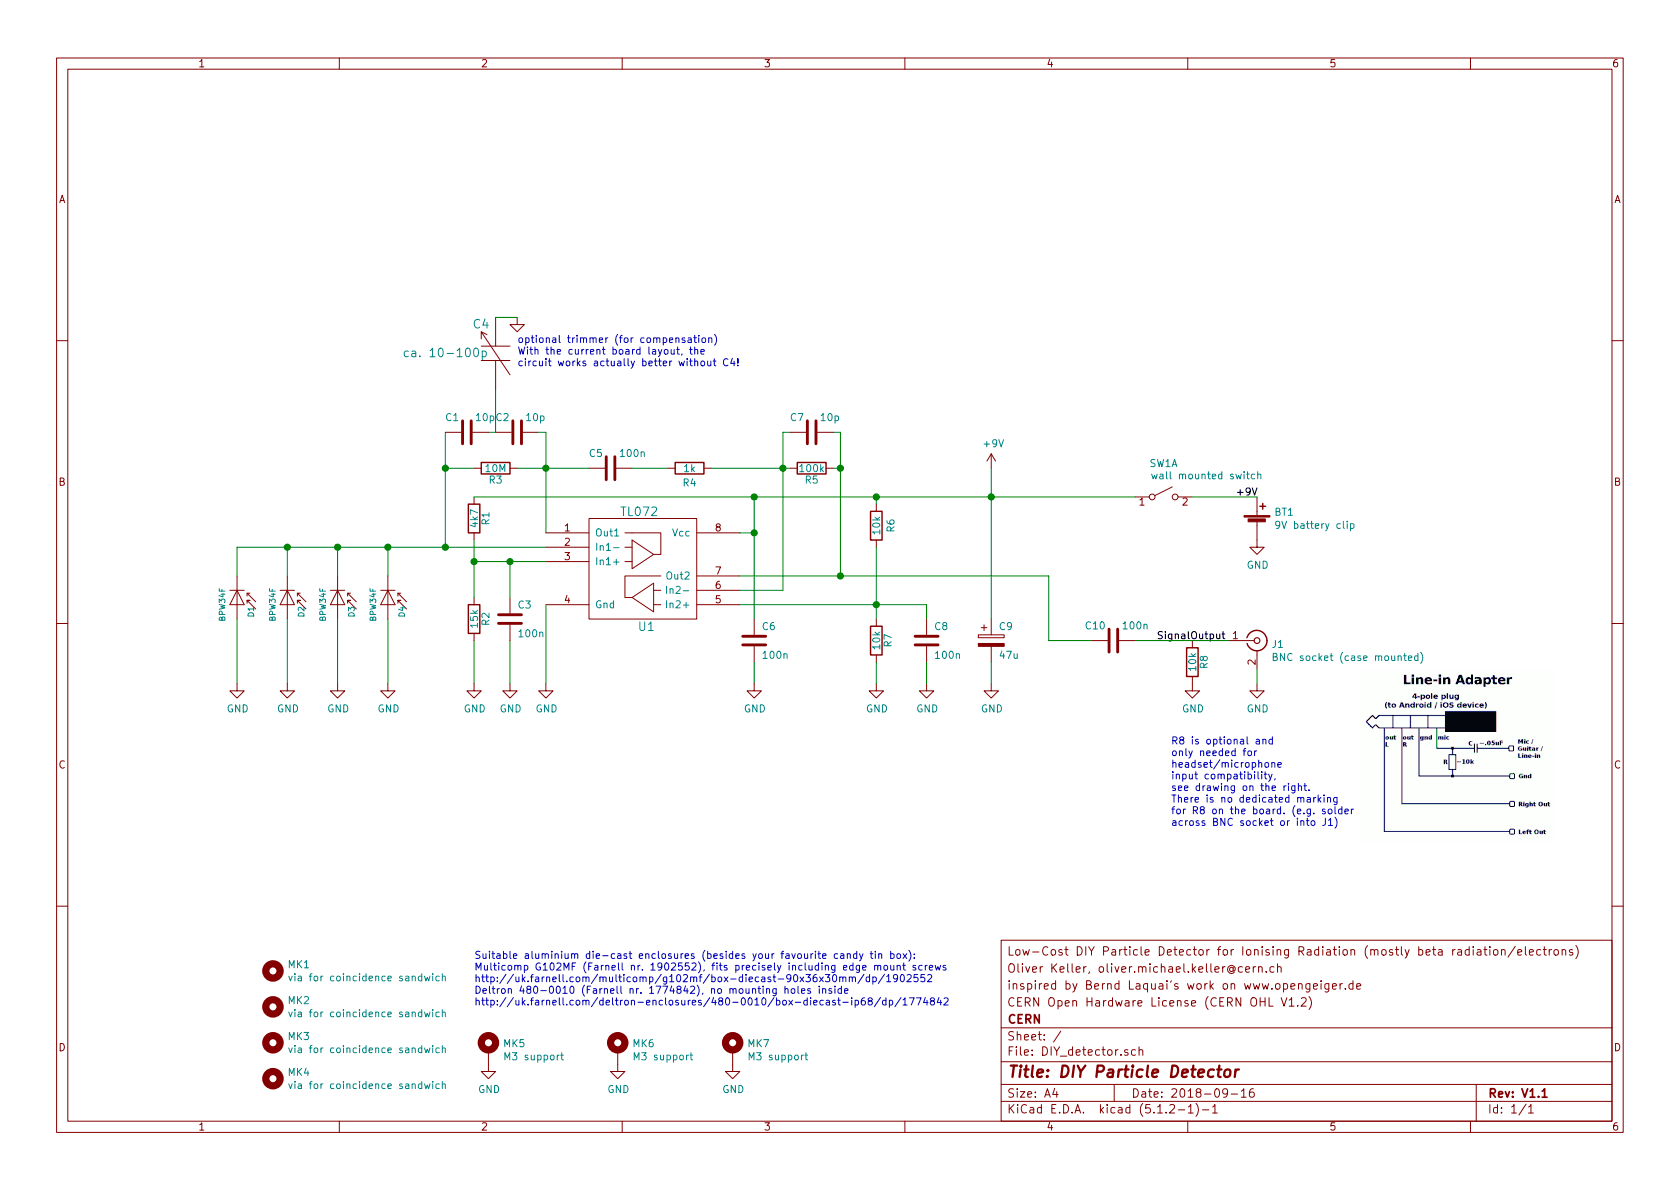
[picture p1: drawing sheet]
EESchema Schematic File Version 4
EELAYER 29 0
EELAYER END
$Descr A4 11693 8268
encoding utf-8
Sheet 1 1
Title "DIY Particle Detector"
Date "2018-09-16"
Rev "V1.1"
Comp "CERN"
Comment1 "CERN Open Hardware License (CERN OHL V1.2)"
Comment2 "inspired by Bernd Laquai's work on www.opengeiger.de"
Comment3 "Oliver Keller, oliver.michael.keller@cern.ch"
Comment4 "Low-Cost DIY Particle Detector for Ionising Radiation (mostly beta radiation/electrons) "
$EndDescr
Wire Wire Line
	2000 4750 2000 4300
Connection ~ 2350 3800
Wire Wire Line
	2350 4000 2350 3800
Wire Wire Line
	3300 4450 3300 4750
Wire Wire Line
	3450 2700 3450 3000
Wire Wire Line
	3600 3250 3800 3250
Wire Wire Line
	3550 4750 3550 4450
Wire Wire Line
	2700 3800 2350 3800
Wire Wire Line
	2000 3800 2000 4000
Wire Wire Line
	2350 4300 2350 4750
$Comp
L power:GND #PWR0101
U 1 1
P 3600 2200
F 0 "#PWR0101" H 3600 2200 30  0001 C CNN
F 1 "GND" H 3600 2130 30  0001 C CNN
F 2 "" H 3600 2200 50  0001 C CNN
F 3 "" H 3600 2200 50  0001 C CNN
	1    3600 2200
	1    0    0    -1  
$EndComp
$Comp
L Device:CP C9
U 1 1
P 6900 4450
F 0 "C9" H 6950 4550 50  0000 L CNN
F 1 "47u" H 6950 4350 50  0000 L CNN
F 2 "Capacitors_THT:CP_Radial_D6.3mm_P2.50mm" H 6900 4450 50  0001 C CNN
F 3 "" H 6900 4450 50  0001 C CNN
F 4 "Panasonic" H -1150 50  50  0001 C CNN "MFG"
F 5 "ECA1JM470" H -1150 50  50  0001 C CNN "MFG_PN"
F 6 "Farnell" H -1150 50  50  0001 C CNN "VENDOR"
F 7 "9693858" H -1150 50  50  0001 C CNN "VENDOR_PN"
	1    6900 4450
	1    0    0    -1  
$EndComp
$Comp
L Device:C C8
U 1 1
P 6450 4450
F 0 "C8" H 6500 4550 50  0000 L CNN
F 1 "100n" H 6500 4350 50  0000 L CNN
F 2 "Capacitors_THT:C_Disc_D3.0mm_W1.6mm_P2.50mm" H 6450 4450 50  0001 C CNN
F 3 "" H 6450 4450 50  0001 C CNN
F 4 "Multicomp" H -1150 50  50  0001 C CNN "MFG"
F 5 "MC0805Y104M500A2.54MM" H -1150 50  50  0001 C CNN "MFG_PN"
F 6 "Farnell" H -1150 50  50  0001 C CNN "VENDOR"
F 7 "2112751" H -1150 50  50  0001 C CNN "VENDOR_PN"
	1    6450 4450
	1    0    0    -1  
$EndComp
$Comp
L Device:R R7
U 1 1
P 6100 4450
F 0 "R7" V 6180 4450 50  0000 C CNN
F 1 "10k" V 6100 4450 50  0000 C CNN
F 2 "Resistors_THT:R_Axial_DIN0207_L6.3mm_D2.5mm_P10.16mm_Horizontal" H 6100 4450 50  0001 C CNN
F 3 "" H 6100 4450 50  0001 C CNN
F 4 "Multicomp" H -1150 50  50  0001 C CNN "MFG"
F 5 "MCMF006FF1002A50" H -1150 50  50  0001 C CNN "MFG_PN"
F 6 "Farnell" H -1150 50  50  0001 C CNN "VENDOR"
F 7 "2401780" H -1150 50  50  0001 C CNN "VENDOR_PN"
	1    6100 4450
	1    0    0    -1  
$EndComp
$Comp
L Device:R R6
U 1 1
P 6100 3650
F 0 "R6" V 6200 3650 50  0000 C CNN
F 1 "10k" V 6100 3650 50  0000 C CNN
F 2 "Resistors_THT:R_Axial_DIN0207_L6.3mm_D2.5mm_P10.16mm_Horizontal" H 6100 3650 50  0001 C CNN
F 3 "" H 6100 3650 50  0001 C CNN
F 4 "Multicomp" H -1150 50  50  0001 C CNN "MFG"
F 5 "MCMF006FF1002A50" H -1150 50  50  0001 C CNN "MFG_PN"
F 6 "Farnell" H -1150 50  50  0001 C CNN "VENDOR"
F 7 "2401780" H -1150 50  50  0001 C CNN "VENDOR_PN"
	1    6100 3650
	1    0    0    -1  
$EndComp
$Comp
L Device:C C5
U 1 1
P 4250 3250
F 0 "C5" V 4350 3300 50  0000 L CNN
F 1 "100n" V 4350 3000 50  0000 L CNN
F 2 "Capacitors_THT:C_Disc_D3.0mm_W1.6mm_P2.50mm" H 4250 3250 50  0001 C CNN
F 3 "" H 4250 3250 50  0001 C CNN
F 4 "Multicomp" H -1150 50  50  0001 C CNN "MFG"
F 5 "MC0805Y104M500A2.54MM" H -1150 50  50  0001 C CNN "MFG_PN"
F 6 "Farnell" H -1150 50  50  0001 C CNN "VENDOR"
F 7 "2112751" H -1150 50  50  0001 C CNN "VENDOR_PN"
	1    4250 3250
	0    -1   -1   0   
$EndComp
$Comp
L Device:R R5
U 1 1
P 5650 3250
F 0 "R5" V 5730 3250 50  0000 C CNN
F 1 "100k" V 5650 3250 50  0000 C CNN
F 2 "Resistors_THT:R_Axial_DIN0207_L6.3mm_D2.5mm_P7.62mm_Horizontal" H 5650 3250 50  0001 C CNN
F 3 "" H 5650 3250 50  0001 C CNN
F 4 "Multicomp" H -1150 50  50  0001 C CNN "MFG"
F 5 "MCMF006FF1003A50" H -1150 50  50  0001 C CNN "MFG_PN"
F 6 "Farnell" H -1150 50  50  0001 C CNN "VENDOR"
F 7 "2401807" H -1150 50  50  0001 C CNN "VENDOR_PN"
	1    5650 3250
	0    1    1    0   
$EndComp
$Comp
L Device:R R4
U 1 1
P 4800 3250
F 0 "R4" V 4900 3250 50  0000 C CNN
F 1 "1k" V 4800 3250 50  0000 C CNN
F 2 "Resistors_THT:R_Axial_DIN0207_L6.3mm_D2.5mm_P7.62mm_Horizontal" H 4800 3250 50  0001 C CNN
F 3 "" H 4800 3250 50  0001 C CNN
F 4 "Multicomp" H -1150 50  50  0001 C CNN "MFG"
F 5 "MCMF006FF1001A50" H -1150 50  50  0001 C CNN "MFG_PN"
F 6 "Farnell" H -1150 50  50  0001 C CNN "VENDOR"
F 7 "2401753 " H -1150 50  50  0001 C CNN "VENDOR_PN"
	1    4800 3250
	0    1    1    0   
$EndComp
$Comp
L Device:C C3
U 1 1
P 3550 4300
F 0 "C3" H 3600 4400 50  0000 L CNN
F 1 "100n" H 3600 4200 50  0000 L CNN
F 2 "Capacitors_THT:C_Disc_D3.0mm_W1.6mm_P2.50mm" H 3550 4300 50  0001 C CNN
F 3 "" H 3550 4300 50  0001 C CNN
F 4 "Multicomp" H -1200 -100 50  0001 C CNN "MFG"
F 5 "MC0805Y104M500A2.54MM" H -1200 -100 50  0001 C CNN "MFG_PN"
F 6 "Farnell" H -1200 -100 50  0001 C CNN "VENDOR"
F 7 "2112751" H -1200 -100 50  0001 C CNN "VENDOR_PN"
	1    3550 4300
	1    0    0    -1  
$EndComp
$Comp
L Device:C C6
U 1 1
P 5250 4450
F 0 "C6" H 5300 4550 50  0000 L CNN
F 1 "100n" H 5300 4350 50  0000 L CNN
F 2 "Capacitors_THT:C_Disc_D3.0mm_W1.6mm_P2.50mm" H 5250 4450 50  0001 C CNN
F 3 "" H 5250 4450 50  0001 C CNN
F 4 "Multicomp" H -1150 50  50  0001 C CNN "MFG"
F 5 "MC0805Y104M500A2.54MM" H -1150 50  50  0001 C CNN "MFG_PN"
F 6 "Farnell" H -1150 50  50  0001 C CNN "VENDOR"
F 7 "2112751" H -1150 50  50  0001 C CNN "VENDOR_PN"
	1    5250 4450
	1    0    0    -1  
$EndComp
$Comp
L DIY_detector-custom-parts:variable_capacitor C4
U 1 1
P 3450 2450
F 0 "C4" V 3650 2550 60  0000 C CNN
F 1 "ca. 10-100p" V 3450 2800 60  0000 C CNN
F 2 "Capacitors_SMD:C_Trimmer_Murata_TZB4-B" H 3450 2450 50  0001 C CNN
F 3 "" H 3450 2450 50  0001 C CNN
F 4 "Murata" V 3450 2450 50  0001 C CNN "MFG"
F 5 "TZB4P400AB10R00" V 3450 2450 50  0001 C CNN "MFG_PN"
F 6 "Farnell" H 3450 2450 50  0001 C CNN "VENDOR"
F 7 "1760637" H 3450 2450 50  0001 C CNN "VENDOR_PN"
	1    3450 2450
	0    -1   -1   0   
$EndComp
$Comp
L Device:C C2
U 1 1
P 3600 3000
F 0 "C2" V 3700 3050 50  0000 L CNN
F 1 "10p" V 3700 2800 50  0000 L CNN
F 2 "Capacitors_THT:C_Disc_D3.0mm_W1.6mm_P2.50mm" H 3600 3000 50  0001 C CNN
F 3 "" H 3600 3000 50  0001 C CNN
F 4 "Multicomp" H 3600 3000 50  0001 C CNN "MFG"
F 5 "MC0805N100J101A2.54MM" H 3600 3000 50  0001 C CNN "MFG_PN"
F 6 "Farnell" H 3600 3000 50  0001 C CNN "VENDOR"
F 7 "1694175" H 3600 3000 50  0001 C CNN "VENDOR_PN"
	1    3600 3000
	0    -1   -1   0   
$EndComp
$Comp
L Device:R R2
U 1 1
P 3300 4300
F 0 "R2" V 3380 4300 50  0000 C CNN
F 1 "15k" V 3300 4300 50  0000 C CNN
F 2 "Resistors_THT:R_Axial_DIN0207_L6.3mm_D2.5mm_P7.62mm_Horizontal" H 3300 4300 50  0001 C CNN
F 3 "" H 3300 4300 50  0001 C CNN
F 4 "Multicomp" H -1150 -100 50  0001 C CNN "MFG"
F 5 "MCMF006FF1502A50" H -1150 -100 50  0001 C CNN "MFG_PN"
F 6 "Farnell" H -1150 -100 50  0001 C CNN "VENDOR"
F 7 "2401785" H -1150 -100 50  0001 C CNN "VENDOR_PN"
	1    3300 4300
	1    0    0    -1  
$EndComp
$Comp
L Device:R R1
U 1 1
P 3300 3600
F 0 "R1" V 3380 3600 50  0000 C CNN
F 1 "4k7" V 3300 3600 50  0000 C CNN
F 2 "Resistors_THT:R_Axial_DIN0207_L6.3mm_D2.5mm_P7.62mm_Horizontal" H 3300 3600 50  0001 C CNN
F 3 "" H 3300 3600 50  0001 C CNN
F 4 "Multicomp" H -1150 0   50  0001 C CNN "MFG"
F 5 "MCMF006FF4701A50" H -1150 0   50  0001 C CNN "MFG_PN"
F 6 "Farnell" H -1150 0   50  0001 C CNN "VENDOR"
F 7 "2401772" H -1150 0   50  0001 C CNN "VENDOR_PN"
	1    3300 3600
	1    0    0    -1  
$EndComp
$Comp
L Device:R R3
U 1 1
P 3450 3250
F 0 "R3" V 3530 3250 50  0000 C CNN
F 1 "10M" V 3450 3250 50  0000 C CNN
F 2 "Resistors_THT:R_Axial_DIN0204_L3.6mm_D1.6mm_P2.54mm_Vertical" H 3450 3250 50  0001 C CNN
F 3 "" H 3450 3250 50  0001 C CNN
F 4 "Multicomp" H 3450 3250 50  0001 C CNN "MFG"
F 5 "MCMF006FF1005A50" H 3450 3250 50  0001 C CNN "MFG_PN"
F 6 "Farnell" H 3450 3250 50  0001 C CNN "VENDOR"
F 7 "2401834" H 3450 3250 50  0001 C CNN "VENDOR_PN"
	1    3450 3250
	0    1    1    0   
$EndComp
$Comp
L Sensor_Optical:BPW34 D4
U 1 1
P 2700 4200
F 0 "D4" H 2750 4300 40  0000 C CNN
F 1 "BPW34F" H 2700 4100 40  0000 C CNN
F 2 "Opto-Devices:PhotoDiode_DIL2_4.3x4.65_RM5.08" H 2700 4200 50  0001 C CNN
F 3 "" H 2700 4200 50  0001 C CNN
F 4 "Osram/Vishay" H 2700 4200 50  0001 C CNN "MFG"
F 5 "BPW34 F(A)" H 2700 4200 50  0001 C CNN "MFG_PN"
F 6 "Farnell" H 2700 4200 50  0001 C CNN "VENDOR"
F 7 "1212740" H 2700 4200 50  0001 C CNN "VENDOR_PN"
	1    2700 4200
	0    1    1    0   
$EndComp
$Comp
L DIY_detector-custom-parts:TL072 U1
U 1 1
P 4500 3950
F 0 "U1" H 4500 3550 60  0000 C CNN
F 1 "TL072" H 4450 4350 60  0000 C CNN
F 2 "Housings_DIP:DIP-8_W7.62mm_LongPads" H 4500 3950 50  0001 C CNN
F 3 "" H 4500 3950 50  0001 C CNN
F 4 "TI" H -1250 50  50  0001 C CNN "MFG"
F 5 "TL072ACP " H -1250 50  50  0001 C CNN "MFG_PN"
F 6 "Farnell" H -1250 50  50  0001 C CNN "VENDOR"
F 7 "1103005" H -1250 50  50  0001 C CNN "VENDOR_PN"
	1    4500 3950
	1    0    0    -1  
$EndComp
Wire Wire Line
	2350 3800 2000 3800
Wire Wire Line
	3450 3000 3400 3000
Wire Wire Line
	2700 3800 2700 4000
Wire Wire Line
	2700 4300 2700 4750
Wire Wire Line
	3300 4150 3300 3900
Wire Wire Line
	3300 3900 3550 3900
Connection ~ 3550 3900
Wire Wire Line
	3550 3900 3550 4150
Wire Wire Line
	2700 3800 3100 3800
Wire Wire Line
	1650 4000 1650 3800
Connection ~ 2000 3800
Wire Wire Line
	1650 4750 1650 4300
Wire Wire Line
	1650 3800 2000 3800
Wire Wire Line
	5250 4600 5250 4750
$Comp
L Device:C C10
U 1 1
P 7750 4450
F 0 "C10" V 7850 4500 50  0000 L CNN
F 1 "100n" V 7850 4200 50  0000 L CNN
F 2 "Capacitors_THT:C_Disc_D3.0mm_W1.6mm_P2.50mm" H 7750 4450 50  0001 C CNN
F 3 "" H 7750 4450 50  0001 C CNN
F 4 "Multicomp" H -1150 50  50  0001 C CNN "MFG"
F 5 "MC0805Y104M500A2.54MM" H -1150 50  50  0001 C CNN "MFG_PN"
F 6 "Farnell" H -1150 50  50  0001 C CNN "VENDOR"
F 7 "2112751" H -1150 50  50  0001 C CNN "VENDOR_PN"
	1    7750 4450
	0    -1   -1   0   
$EndComp
Wire Wire Line
	3100 3000 3100 3250
Wire Wire Line
	3100 3250 3300 3250
Connection ~ 3800 3250
Connection ~ 2700 3800
Connection ~ 3100 3250
Wire Wire Line
	3100 3250 3100 3800
Wire Wire Line
	5250 3450 5250 3700
Wire Wire Line
	6900 3450 6900 4300
Wire Wire Line
	6100 3450 6100 3500
Connection ~ 6100 3450
Wire Wire Line
	6100 3450 6900 3450
Wire Wire Line
	5450 3000 5450 3250
Wire Wire Line
	4400 3250 4650 3250
Wire Wire Line
	3800 3250 4100 3250
Connection ~ 5450 3250
Wire Wire Line
	5450 3000 5500 3000
Wire Wire Line
	5450 3250 5500 3250
Wire Wire Line
	5800 3000 5850 3000
Wire Wire Line
	5850 3000 5850 3250
Wire Wire Line
	4950 3250 5450 3250
Wire Wire Line
	5800 3250 5850 3250
Connection ~ 5850 3250
Wire Wire Line
	5250 3450 6100 3450
Wire Wire Line
	5250 3450 3300 3450
Connection ~ 5250 3450
Text Label 8050 4450 0    50   ~ 0
SignalOutput
$Comp
L power:GND #PWR07
U 1 1
P 5250 4750
F 0 "#PWR07" H 5250 4500 50  0001 C CNN
F 1 "GND" H 5255 4577 50  0000 C CNN
F 2 "" H 5250 4750 50  0001 C CNN
F 3 "" H 5250 4750 50  0001 C CNN
	1    5250 4750
	1    0    0    -1  
$EndComp
$Comp
L power:GND #PWR08
U 1 1
P 6100 4750
F 0 "#PWR08" H 6100 4500 50  0001 C CNN
F 1 "GND" H 6105 4577 50  0000 C CNN
F 2 "" H 6100 4750 50  0001 C CNN
F 3 "" H 6100 4750 50  0001 C CNN
	1    6100 4750
	1    0    0    -1  
$EndComp
$Comp
L power:GND #PWR09
U 1 1
P 6450 4750
F 0 "#PWR09" H 6450 4500 50  0001 C CNN
F 1 "GND" H 6455 4577 50  0000 C CNN
F 2 "" H 6450 4750 50  0001 C CNN
F 3 "" H 6450 4750 50  0001 C CNN
	1    6450 4750
	1    0    0    -1  
$EndComp
$Comp
L power:GND #PWR010
U 1 1
P 6900 4750
F 0 "#PWR010" H 6900 4500 50  0001 C CNN
F 1 "GND" H 6905 4577 50  0000 C CNN
F 2 "" H 6900 4750 50  0001 C CNN
F 3 "" H 6900 4750 50  0001 C CNN
	1    6900 4750
	1    0    0    -1  
$EndComp
$Comp
L power:GND #PWR05
U 1 1
P 3300 4750
F 0 "#PWR05" H 3300 4500 50  0001 C CNN
F 1 "GND" H 3305 4577 50  0000 C CNN
F 2 "" H 3300 4750 50  0001 C CNN
F 3 "" H 3300 4750 50  0001 C CNN
	1    3300 4750
	1    0    0    -1  
$EndComp
$Comp
L power:GND #PWR04
U 1 1
P 2700 4750
F 0 "#PWR04" H 2700 4500 50  0001 C CNN
F 1 "GND" H 2705 4577 50  0000 C CNN
F 2 "" H 2700 4750 50  0001 C CNN
F 3 "" H 2700 4750 50  0001 C CNN
	1    2700 4750
	1    0    0    -1  
$EndComp
$Comp
L power:GND #PWR03
U 1 1
P 2350 4750
F 0 "#PWR03" H 2350 4500 50  0001 C CNN
F 1 "GND" H 2355 4577 50  0000 C CNN
F 2 "" H 2350 4750 50  0001 C CNN
F 3 "" H 2350 4750 50  0001 C CNN
	1    2350 4750
	1    0    0    -1  
$EndComp
$Comp
L power:GND #PWR02
U 1 1
P 2000 4750
F 0 "#PWR02" H 2000 4500 50  0001 C CNN
F 1 "GND" H 2005 4577 50  0000 C CNN
F 2 "" H 2000 4750 50  0001 C CNN
F 3 "" H 2000 4750 50  0001 C CNN
	1    2000 4750
	1    0    0    -1  
$EndComp
$Comp
L power:GND #PWR01
U 1 1
P 1650 4750
F 0 "#PWR01" H 1650 4500 50  0001 C CNN
F 1 "GND" H 1655 4577 50  0000 C CNN
F 2 "" H 1650 4750 50  0001 C CNN
F 3 "" H 1650 4750 50  0001 C CNN
	1    1650 4750
	1    0    0    -1  
$EndComp
Wire Wire Line
	6100 4600 6100 4750
Wire Wire Line
	6450 4600 6450 4750
Wire Wire Line
	6900 4600 6900 4750
Text Notes 3600 2550 0    50   ~ 0
optional trimmer (for compensation)\nWith the current board layout, the \ncircuit works actually better without C4!
$Comp
L Connector:Conn_Coaxial J1
U 1 1
P 8750 4450
F 0 "J1" H 8849 4426 50  0000 L CNN
F 1 "BNC socket (case mounted)" H 8849 4335 50  0000 L CNN
F 2 "Pin_Headers:Pin_Header_Straight_1x02_Pitch2.54mm" H 8750 4450 50  0001 C CNN
F 3 "" H 8750 4450 50  0001 C CNN
F 4 "Multicomp" H 8750 4450 50  0001 C CNN "MFG"
F 5 "13-25" H 8750 4450 50  0001 C CNN "MFG_PN"
F 6 "Farnell" H 8750 4450 50  0001 C CNN "VENDOR"
F 7 "1169699" H 8750 4450 50  0001 C CNN "VENDOR_PN"
	1    8750 4450
	1    0    0    -1  
$EndComp
Text Notes 8150 5750 0    50   ~ 0
R8 is optional and \nonly needed for \nheadset/microphone \ninput compatibility, \nsee drawing on the right.\nThere is no dedicated marking \nfor R8 on the board. (e.g. solder \nacross BNC socket or into J1)
$Comp
L power:GND #PWR0103
U 1 1
P 8750 4750
F 0 "#PWR0103" H 8750 4500 50  0001 C CNN
F 1 "GND" H 8755 4577 50  0000 C CNN
F 2 "" H 8750 4750 50  0001 C CNN
F 3 "" H 8750 4750 50  0001 C CNN
	1    8750 4750
	1    0    0    -1  
$EndComp
Wire Wire Line
	8750 4750 8750 4650
$Comp
L Device:Battery_Cell BT1
U 1 1
P 8750 3650
F 0 "BT1" H 8868 3746 50  0000 L CNN
F 1 "9V battery clip" H 8868 3655 50  0000 L CNN
F 2 "Pin_Headers:Pin_Header_Straight_1x02_Pitch2.54mm" V 8750 3710 50  0001 C CNN
F 3 "" V 8750 3710 50  0001 C CNN
F 4 "CLIFF" H -100 50  50  0001 C CNN "MFG"
F 5 "FC6830" H -100 50  50  0001 C CNN "MFG_PN"
F 6 "Farnell" H -100 50  50  0001 C CNN "VENDOR"
F 7 "2817539" H -100 50  50  0001 C CNN "VENDOR_PN"
	1    8750 3650
	1    0    0    -1  
$EndComp
$Comp
L power:GND #PWR0104
U 1 1
P 8750 3750
F 0 "#PWR0104" H 8750 3500 50  0001 C CNN
F 1 "GND" H 8755 3577 50  0000 C CNN
F 2 "" H 8750 3750 50  0001 C CNN
F 3 "" H 8750 3750 50  0001 C CNN
	1    8750 3750
	1    0    0    -1  
$EndComp
$Comp
L power:+9V #PWR0105
U 1 1
P 6900 3250
F 0 "#PWR0105" H 6900 3100 50  0001 C CNN
F 1 "+9V" H 6915 3423 50  0000 C CNN
F 2 "" H 6900 3250 50  0001 C CNN
F 3 "" H 6900 3250 50  0001 C CNN
	1    6900 3250
	1    0    0    -1  
$EndComp
Wire Wire Line
	7300 4450 7600 4450
Wire Wire Line
	6900 3450 7900 3450
Connection ~ 6900 3450
Wire Wire Line
	3450 2200 3600 2200
$Comp
L Mechanical:MountingHole MK1
U 1 1
P 1900 6750
F 0 "MK1" H 2000 6796 50  0000 L CNN
F 1 "via for coincidence sandwich" H 2000 6705 50  0000 L CNN
F 2 "Wire_Pads:SolderWirePad_single_0-8mmDrill" H 1900 6750 50  0001 C CNN
F 3 "" H 1900 6750 50  0001 C CNN
	1    1900 6750
	1    0    0    -1  
$EndComp
$Comp
L Mechanical:MountingHole MK2
U 1 1
P 1900 7000
F 0 "MK2" H 2000 7046 50  0000 L CNN
F 1 "via for coincidence sandwich" H 2000 6955 50  0000 L CNN
F 2 "Wire_Pads:SolderWirePad_single_0-8mmDrill" H 1900 7000 50  0001 C CNN
F 3 "" H 1900 7000 50  0001 C CNN
	1    1900 7000
	1    0    0    -1  
$EndComp
$Comp
L Mechanical:MountingHole MK3
U 1 1
P 1900 7250
F 0 "MK3" H 2000 7296 50  0000 L CNN
F 1 "via for coincidence sandwich" H 2000 7205 50  0000 L CNN
F 2 "Wire_Pads:SolderWirePad_single_0-8mmDrill" H 1900 7250 50  0001 C CNN
F 3 "" H 1900 7250 50  0001 C CNN
	1    1900 7250
	1    0    0    -1  
$EndComp
$Comp
L Mechanical:MountingHole MK4
U 1 1
P 1900 7500
F 0 "MK4" H 2000 7546 50  0000 L CNN
F 1 "via for coincidence sandwich" H 2000 7455 50  0000 L CNN
F 2 "Wire_Pads:SolderWirePad_single_0-8mmDrill" H 1900 7500 50  0001 C CNN
F 3 "" H 1900 7500 50  0001 C CNN
	1    1900 7500
	1    0    0    -1  
$EndComp
$Comp
L Device:C C1
U 1 1
P 3250 3000
F 0 "C1" V 3350 3050 50  0000 L CNN
F 1 "10p" V 3350 2800 50  0000 L CNN
F 2 "Capacitors_THT:C_Disc_D3.0mm_W1.6mm_P2.50mm" H 3250 3000 50  0001 C CNN
F 3 "" H 3250 3000 50  0001 C CNN
F 4 "Multicomp" H 3250 3000 50  0001 C CNN "MFG"
F 5 "MC0805N100J101A2.54MM" H 3250 3000 50  0001 C CNN "MFG_PN"
F 6 "Farnell" H 3250 3000 50  0001 C CNN "VENDOR"
F 7 "1694175" H 3250 3000 50  0001 C CNN "VENDOR_PN"
	1    3250 3000
	0    -1   -1   0   
$EndComp
$Comp
L Device:C C7
U 1 1
P 5650 3000
F 0 "C7" V 5750 3050 50  0000 L CNN
F 1 "10p" V 5750 2800 50  0000 L CNN
F 2 "Capacitors_THT:C_Disc_D3.0mm_W1.6mm_P2.50mm" H 5650 3000 50  0001 C CNN
F 3 "" H 5650 3000 50  0001 C CNN
F 4 "Multicomp" H 5650 3000 50  0001 C CNN "MFG"
F 5 "MC0805N100J101A2.54MM" H 5650 3000 50  0001 C CNN "MFG_PN"
F 6 "Farnell" H 5650 3000 50  0001 C CNN "VENDOR"
F 7 "1694175" H 5650 3000 50  0001 C CNN "VENDOR_PN"
	1    5650 3000
	0    -1   -1   0   
$EndComp
$Comp
L Sensor_Optical:BPW34 D3
U 1 1
P 2350 4200
F 0 "D3" H 2400 4300 40  0000 C CNN
F 1 "BPW34F" H 2350 4100 40  0000 C CNN
F 2 "Opto-Devices:PhotoDiode_DIL2_4.3x4.65_RM5.08" H 2350 4200 50  0001 C CNN
F 3 "" H 2350 4200 50  0001 C CNN
F 4 "Osram/Vishay" H 2350 4200 50  0001 C CNN "MFG"
F 5 "BPW34 F(A)" H 2350 4200 50  0001 C CNN "MFG_PN"
F 6 "Farnell" H 2350 4200 50  0001 C CNN "VENDOR"
F 7 "1212740" H 2350 4200 50  0001 C CNN "VENDOR_PN"
	1    2350 4200
	0    1    1    0   
$EndComp
$Comp
L Sensor_Optical:BPW34 D2
U 1 1
P 2000 4200
F 0 "D2" H 2050 4300 40  0000 C CNN
F 1 "BPW34F" H 2000 4100 40  0000 C CNN
F 2 "Opto-Devices:PhotoDiode_DIL2_4.3x4.65_RM5.08" H 2000 4200 50  0001 C CNN
F 3 "" H 2000 4200 50  0001 C CNN
F 4 "Osram/Vishay" H 2000 4200 50  0001 C CNN "MFG"
F 5 "BPW34 F(A)" H 2000 4200 50  0001 C CNN "MFG_PN"
F 6 "Farnell" H 2000 4200 50  0001 C CNN "VENDOR"
F 7 "1212740" H 2000 4200 50  0001 C CNN "VENDOR_PN"
	1    2000 4200
	0    1    1    0   
$EndComp
$Comp
L Sensor_Optical:BPW34 D1
U 1 1
P 1650 4200
F 0 "D1" H 1700 4300 40  0000 C CNN
F 1 "BPW34F" H 1650 4100 40  0000 C CNN
F 2 "Opto-Devices:PhotoDiode_DIL2_4.3x4.65_RM5.08" H 1650 4200 50  0001 C CNN
F 3 "" H 1650 4200 50  0001 C CNN
F 4 "Osram/Vishay" H 1650 4200 50  0001 C CNN "MFG"
F 5 "BPW34 F(A)" H 1650 4200 50  0001 C CNN "MFG_PN"
F 6 "Farnell" H 1650 4200 50  0001 C CNN "VENDOR"
F 7 "1212740" H 1650 4200 50  0001 C CNN "VENDOR_PN"
	1    1650 4200
	0    1    1    0   
$EndComp
Text Notes 3300 7000 0    50   ~ 0
Suitable aluminium die-cast enclosures (besides your favourite candy tin box):\nMulticomp G102MF (Farnell nr. 1902552), fits precisely including edge mount screws\nhttp://uk.farnell.com/multicomp/g102mf/box-diecast-90x36x30mm/dp/1902552\nDeltron 480-0010 (Farnell nr. 1774842), no mounting holes inside\nhttp://uk.farnell.com/deltron-enclosures/480-0010/box-diecast-ip68/dp/1774842
$Comp
L Switch:SW_DPST_x2 SW1
U 1 1
P 8100 3450
F 0 "SW1" H 8100 3685 50  0000 C CNN
F 1 "wall mounted switch" H 8400 3600 50  0000 C CNN
F 2 "" H 8100 3450 50  0001 C CNN
F 3 "" H 8100 3450 50  0001 C CNN
F 4 "Multicomp" H -350 50  50  0001 C CNN "MFG"
F 5 "1MS1T1B1M1QE " H -350 50  50  0001 C CNN "MFG_PN"
F 6 "Farnell" H -350 50  50  0001 C CNN "VENDOR"
F 7 "9473416" H -350 50  50  0001 C CNN "VENDOR_PN"
	1    8100 3450
	1    0    0    -1  
$EndComp
Wire Wire Line
	6900 3250 6900 3450
Text Label 8600 3450 0    50   ~ 0
+9V
Wire Wire Line
	8300 3450 8750 3450
$Comp
L Mechanical:MountingHole_Pad MK5
U 1 1
P 3400 7300
F 0 "MK5" H 3500 7346 50  0000 L CNN
F 1 "M3 support" H 3500 7255 50  0000 L CNN
F 2 "Mounting_Holes:MountingHole_3.2mm_M3_ISO7380_Pad" H 3400 7300 50  0001 C CNN
F 3 "" H 3400 7300 50  0001 C CNN
	1    3400 7300
	1    0    0    -1  
$EndComp
$Comp
L Mechanical:MountingHole_Pad MK6
U 1 1
P 4300 7300
F 0 "MK6" H 4400 7346 50  0000 L CNN
F 1 "M3 support" H 4400 7255 50  0000 L CNN
F 2 "Mounting_Holes:MountingHole_3.2mm_M3_ISO7380_Pad" H 4300 7300 50  0001 C CNN
F 3 "" H 4300 7300 50  0001 C CNN
	1    4300 7300
	1    0    0    -1  
$EndComp
$Comp
L power:GND #PWR0102
U 1 1
P 3400 7400
F 0 "#PWR0102" H 3400 7150 50  0001 C CNN
F 1 "GND" H 3405 7227 50  0000 C CNN
F 2 "" H 3400 7400 50  0001 C CNN
F 3 "" H 3400 7400 50  0001 C CNN
	1    3400 7400
	1    0    0    -1  
$EndComp
$Comp
L power:GND #PWR0107
U 1 1
P 4300 7400
F 0 "#PWR0107" H 4300 7150 50  0001 C CNN
F 1 "GND" H 4305 7227 50  0000 C CNN
F 2 "" H 4300 7400 50  0001 C CNN
F 3 "" H 4300 7400 50  0001 C CNN
	1    4300 7400
	1    0    0    -1  
$EndComp
$Comp
L Mechanical:MountingHole_Pad MK7
U 1 1
P 5100 7300
F 0 "MK7" H 5200 7346 50  0000 L CNN
F 1 "M3 support" H 5200 7255 50  0000 L CNN
F 2 "Mounting_Holes:MountingHole_3.2mm_M3_ISO7380_Pad" H 5100 7300 50  0001 C CNN
F 3 "" H 5100 7300 50  0001 C CNN
	1    5100 7300
	1    0    0    -1  
$EndComp
$Comp
L power:GND #PWR0108
U 1 1
P 5100 7400
F 0 "#PWR0108" H 5100 7150 50  0001 C CNN
F 1 "GND" H 5105 7227 50  0000 C CNN
F 2 "" H 5100 7400 50  0001 C CNN
F 3 "" H 5100 7400 50  0001 C CNN
	1    5100 7400
	1    0    0    -1  
$EndComp
Wire Wire Line
	5150 4200 6100 4200
Connection ~ 6100 4200
Wire Wire Line
	6100 4200 6100 4300
Wire Wire Line
	6100 3800 6100 4200
Wire Wire Line
	6100 4200 6450 4200
Wire Wire Line
	6450 4200 6450 4300
Wire Wire Line
	5150 4100 5450 4100
Wire Wire Line
	5450 3250 5450 4100
Wire Wire Line
	5150 4000 5850 4000
Wire Wire Line
	7300 4000 7300 4450
Connection ~ 5850 4000
Wire Wire Line
	5850 4000 7300 4000
Wire Wire Line
	5850 3250 5850 4000
Wire Wire Line
	5150 3700 5250 3700
Connection ~ 5250 3700
Wire Wire Line
	5250 3700 5250 4300
Wire Wire Line
	3100 3800 3800 3800
Connection ~ 3100 3800
Wire Wire Line
	3300 3750 3300 3900
Connection ~ 3300 3900
Wire Wire Line
	3550 3900 3800 3900
Wire Wire Line
	3800 3000 3800 3250
Wire Wire Line
	3750 3000 3800 3000
Wire Wire Line
	3800 3250 3800 3700
Wire Wire Line
	3800 4200 3800 4750
$Comp
L power:GND #PWR06
U 1 1
P 3550 4750
F 0 "#PWR06" H 3550 4500 50  0001 C CNN
F 1 "GND" H 3555 4577 50  0000 C CNN
F 2 "" H 3550 4750 50  0001 C CNN
F 3 "" H 3550 4750 50  0001 C CNN
	1    3550 4750
	1    0    0    -1  
$EndComp
$Comp
L power:GND #PWR0106
U 1 1
P 3800 4750
F 0 "#PWR0106" H 3800 4500 50  0001 C CNN
F 1 "GND" H 3805 4577 50  0000 C CNN
F 2 "" H 3800 4750 50  0001 C CNN
F 3 "" H 3800 4750 50  0001 C CNN
	1    3800 4750
	1    0    0    -1  
$EndComp
$Comp
L Device:R R8
U 1 1
P 8300 4600
F 0 "R8" V 8380 4600 50  0000 C CNN
F 1 "10k" V 8300 4600 50  0000 C CNN
F 2 "Resistors_THT:R_Axial_DIN0207_L6.3mm_D2.5mm_P10.16mm_Horizontal" H 8300 4600 50  0001 C CNN
F 3 "" H 8300 4600 50  0001 C CNN
F 4 "Multicomp" H 1050 200 50  0001 C CNN "MFG"
F 5 "MCMF006FF1002A50" H 1050 200 50  0001 C CNN "MFG_PN"
F 6 "Farnell" H 1050 200 50  0001 C CNN "VENDOR"
F 7 "2401780" H 1050 200 50  0001 C CNN "VENDOR_PN"
	1    8300 4600
	1    0    0    -1  
$EndComp
$Comp
L power:GND #PWR0109
U 1 1
P 8300 4750
F 0 "#PWR0109" H 8300 4500 50  0001 C CNN
F 1 "GND" H 8305 4577 50  0000 C CNN
F 2 "" H 8300 4750 50  0001 C CNN
F 3 "" H 8300 4750 50  0001 C CNN
	1    8300 4750
	1    0    0    -1  
$EndComp
Wire Wire Line
	7900 4450 8550 4450
$EndSCHEMATC
